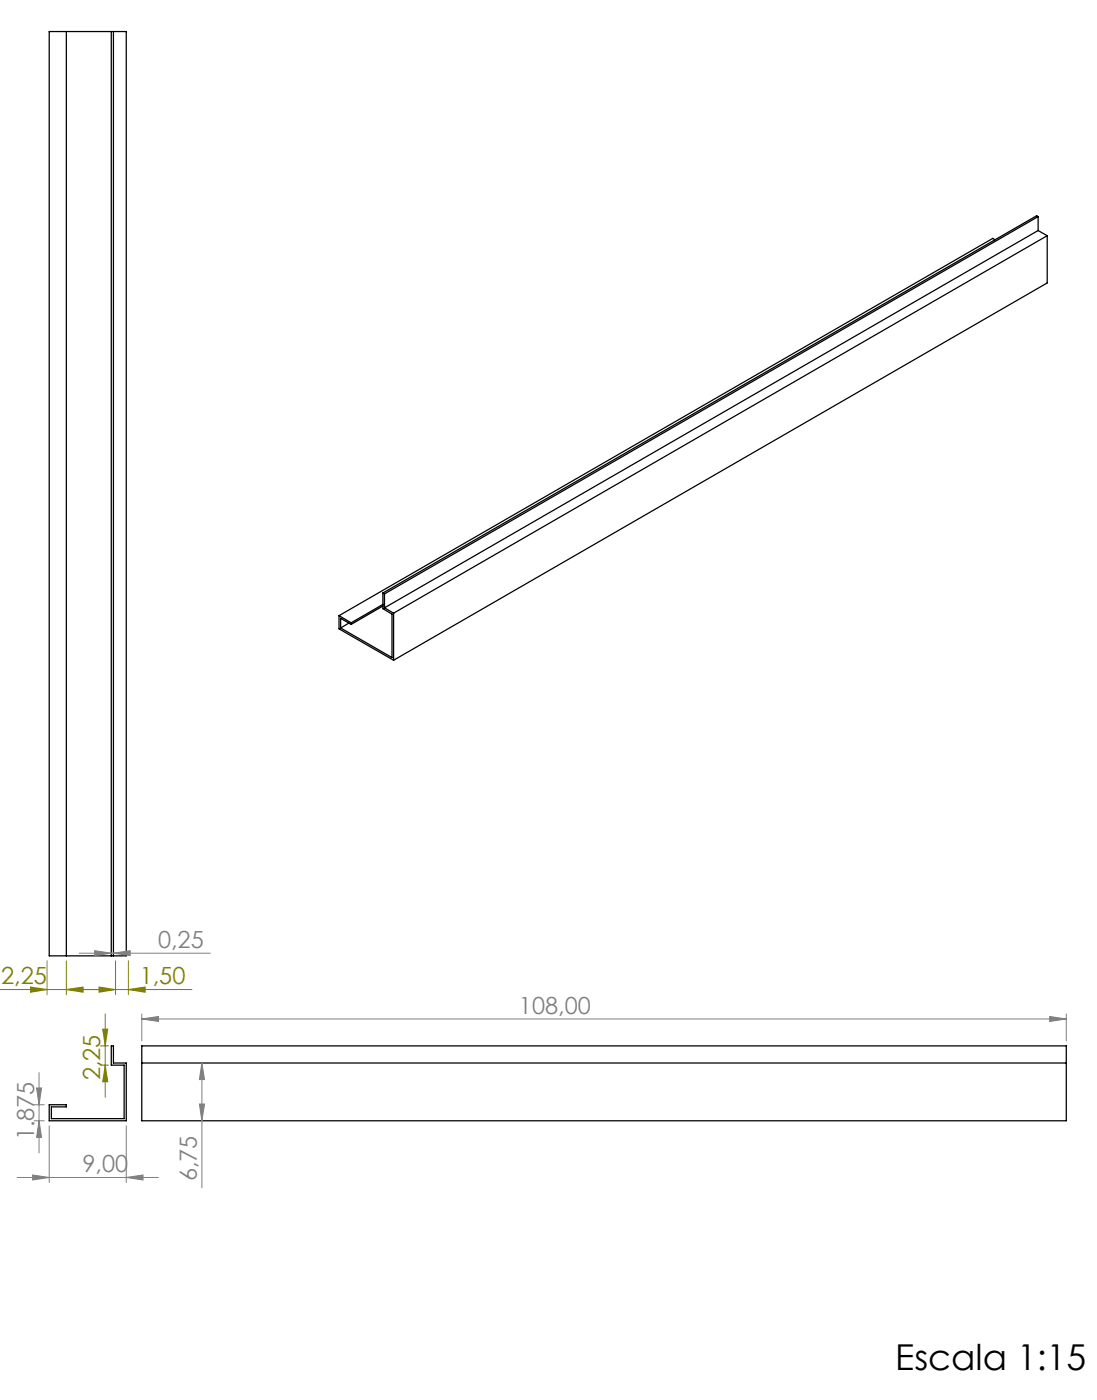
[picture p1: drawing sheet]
<svg xmlns="http://www.w3.org/2000/svg" width="217mm" height="277mm" viewBox="0 0 217 277" stroke-linecap="round" stroke-linejoin="round" font-family="sans-serif">
<g fill="none" stroke="#000" stroke-width=".25">
<path d="M9.7 6.2h15.3v182.9h-15.3zM13.1 6.2v182.9M22 6.2v182.9M22.4 6.2v182.9M196.8 47.4l-.4-.2-129.3 74.6M205.4 42.9l-129.3 74.6M205.4 42.9v2.7M205.4 45.6l-129.3 74.7M205.4 42.9l-.3-.2-129.4 74.6M205.4 45.6l1.8 1M207.2 46.6l-129.3 74.7M207.2 46.6v9.4l-129.3 74.6"/>
<path d="M75.7 117.3v3.1l1.8 1.1v8.6l-10.1-5.9M75.7 117.3l.4 .2M75.7 119.6l-6.2 3.6M75.7 119.9l-6.2 3.6M76.1 117.5v2.8M67.1 121.8v2.6l10.8 6.2M67.1 121.8l2.4 1.4M69 123.3l-1.6 .9M69.5 123.2v.3M69.5 123.5l-2.1-1.2v1.9M76.1 120.3l1.8 1M77.9 121.3v9.3"/>
<path d="M9.7 218.6h3.4v.4h-2.9v2.3h14.4v-10.6h-2.6v-3.8h.4v3.4h2.6v11.5h-15.3zM28 206.9h182.9v14.9h-182.9zM28 210.3h182.9"/>
</g>
<g fill="none" stroke="#808000" stroke-width=".2">
<path d="M-.1 195.8h38.1M6 195.3l3.3 .5-3.3 .5zM9.3 190.1v6.7M13.1 195.8l3.3-.5v1zM13.1 190.1v6.7M19.6 195.3l3.3 .5-3.3 .5zM22.9 190.1v6.7M25.4 195.8l3.3-.5v1zM25.4 190.1v6.7M19.8 206.9h1.6M19.8 210.7h1.6M20.3 203.6h1l-.5 3.3z"/>
<path d="M20.8 200.6v16.5M20.8 210.7l.5 3.3h-1z"/>
</g>
<g fill="none" stroke="#808080" stroke-width=".2">
<path d="M15.7 188.6h25.9M18.7 188.1l3.3 .5-3.3 .5zM22.4 188.6l3.4-.5v1zM6.7 218.6h2M7.2 215.3h1l-.5 3.3zM7.7 212.2v15.9M28 201.6l3.4-.5v1zM28 200.6v5.4M28 201.6h182.9M39.4 218.4h1.1l-.6 3.4zM39.9 210.3v24.7M39.9 210.3l.6 3.3h-1.1z"/>
<path d="M207.6 201.1l3.3 .5-3.3 .5zM210.9 200.6v5.4M3.4 233h27.9M6.5 232.5l3.2 .5-3.2 .5zM6.7 221.8h2M7.7 221.8l.5 3.2h-1zM9.7 222.7v11.3M25 233l3.3-.5v1zM25 222.7v11.3"/>
</g>
<g fill="#808000">
<path d="M6 195.3l3.3 .5-3.3 .5zM13.1 195.8l3.3-.5v1zM19.6 195.3l3.3 .5-3.3 .5zM25.4 195.8l3.3-.5v1z"/>
<path d="M20.3 203.6h1l-.5 3.3zM20.8 210.7l.5 3.3h-1z"/>
</g>
<g fill="#808080">
<path d="M207.6 201.1l3.3 .5-3.3 .5zM28 201.6l3.4-.5v1z"/>
<path d="M18.7 188.1l3.3 .5-3.3 .5zM22.4 188.6l3.4-.5v1z"/>
<path d="M6.5 232.5l3.2 .5-3.2 .5zM25 233l3.3-.5v1z"/>
<path d="M7.2 215.3h1l-.5 3.3zM7.7 221.8l.5 3.2h-1zM39.9 210.3l.6 3.3h-1.1zM39.4 218.4h1.1l-.6 3.4z"/>
</g>
<text font-size="7.1" x="177.1" y="271.1">Escala 1:15</text>
<g font-size="4.7" fill="#808080">
<text x="31.3" y="187.6">0,25</text>
<text x="102.7" y="200.6">108,00</text>
<text x="6.7" y="225.6" transform="rotate(-90 6.7 225.6)">1.875</text>
<text x="16.3" y="231.9">9,00</text>
<text x="39" y="233.7" transform="rotate(-90 39 233.7)">6,75</text>
</g>
<g font-size="4.7" fill="#808000">
<text x=".2" y="194.8">2,25</text>
<text x="27.6" y="194.8">1,50</text>
<text x="19.8" y="213.7" transform="rotate(-90 19.8 213.7)">2,25</text>
</g>
</svg>
